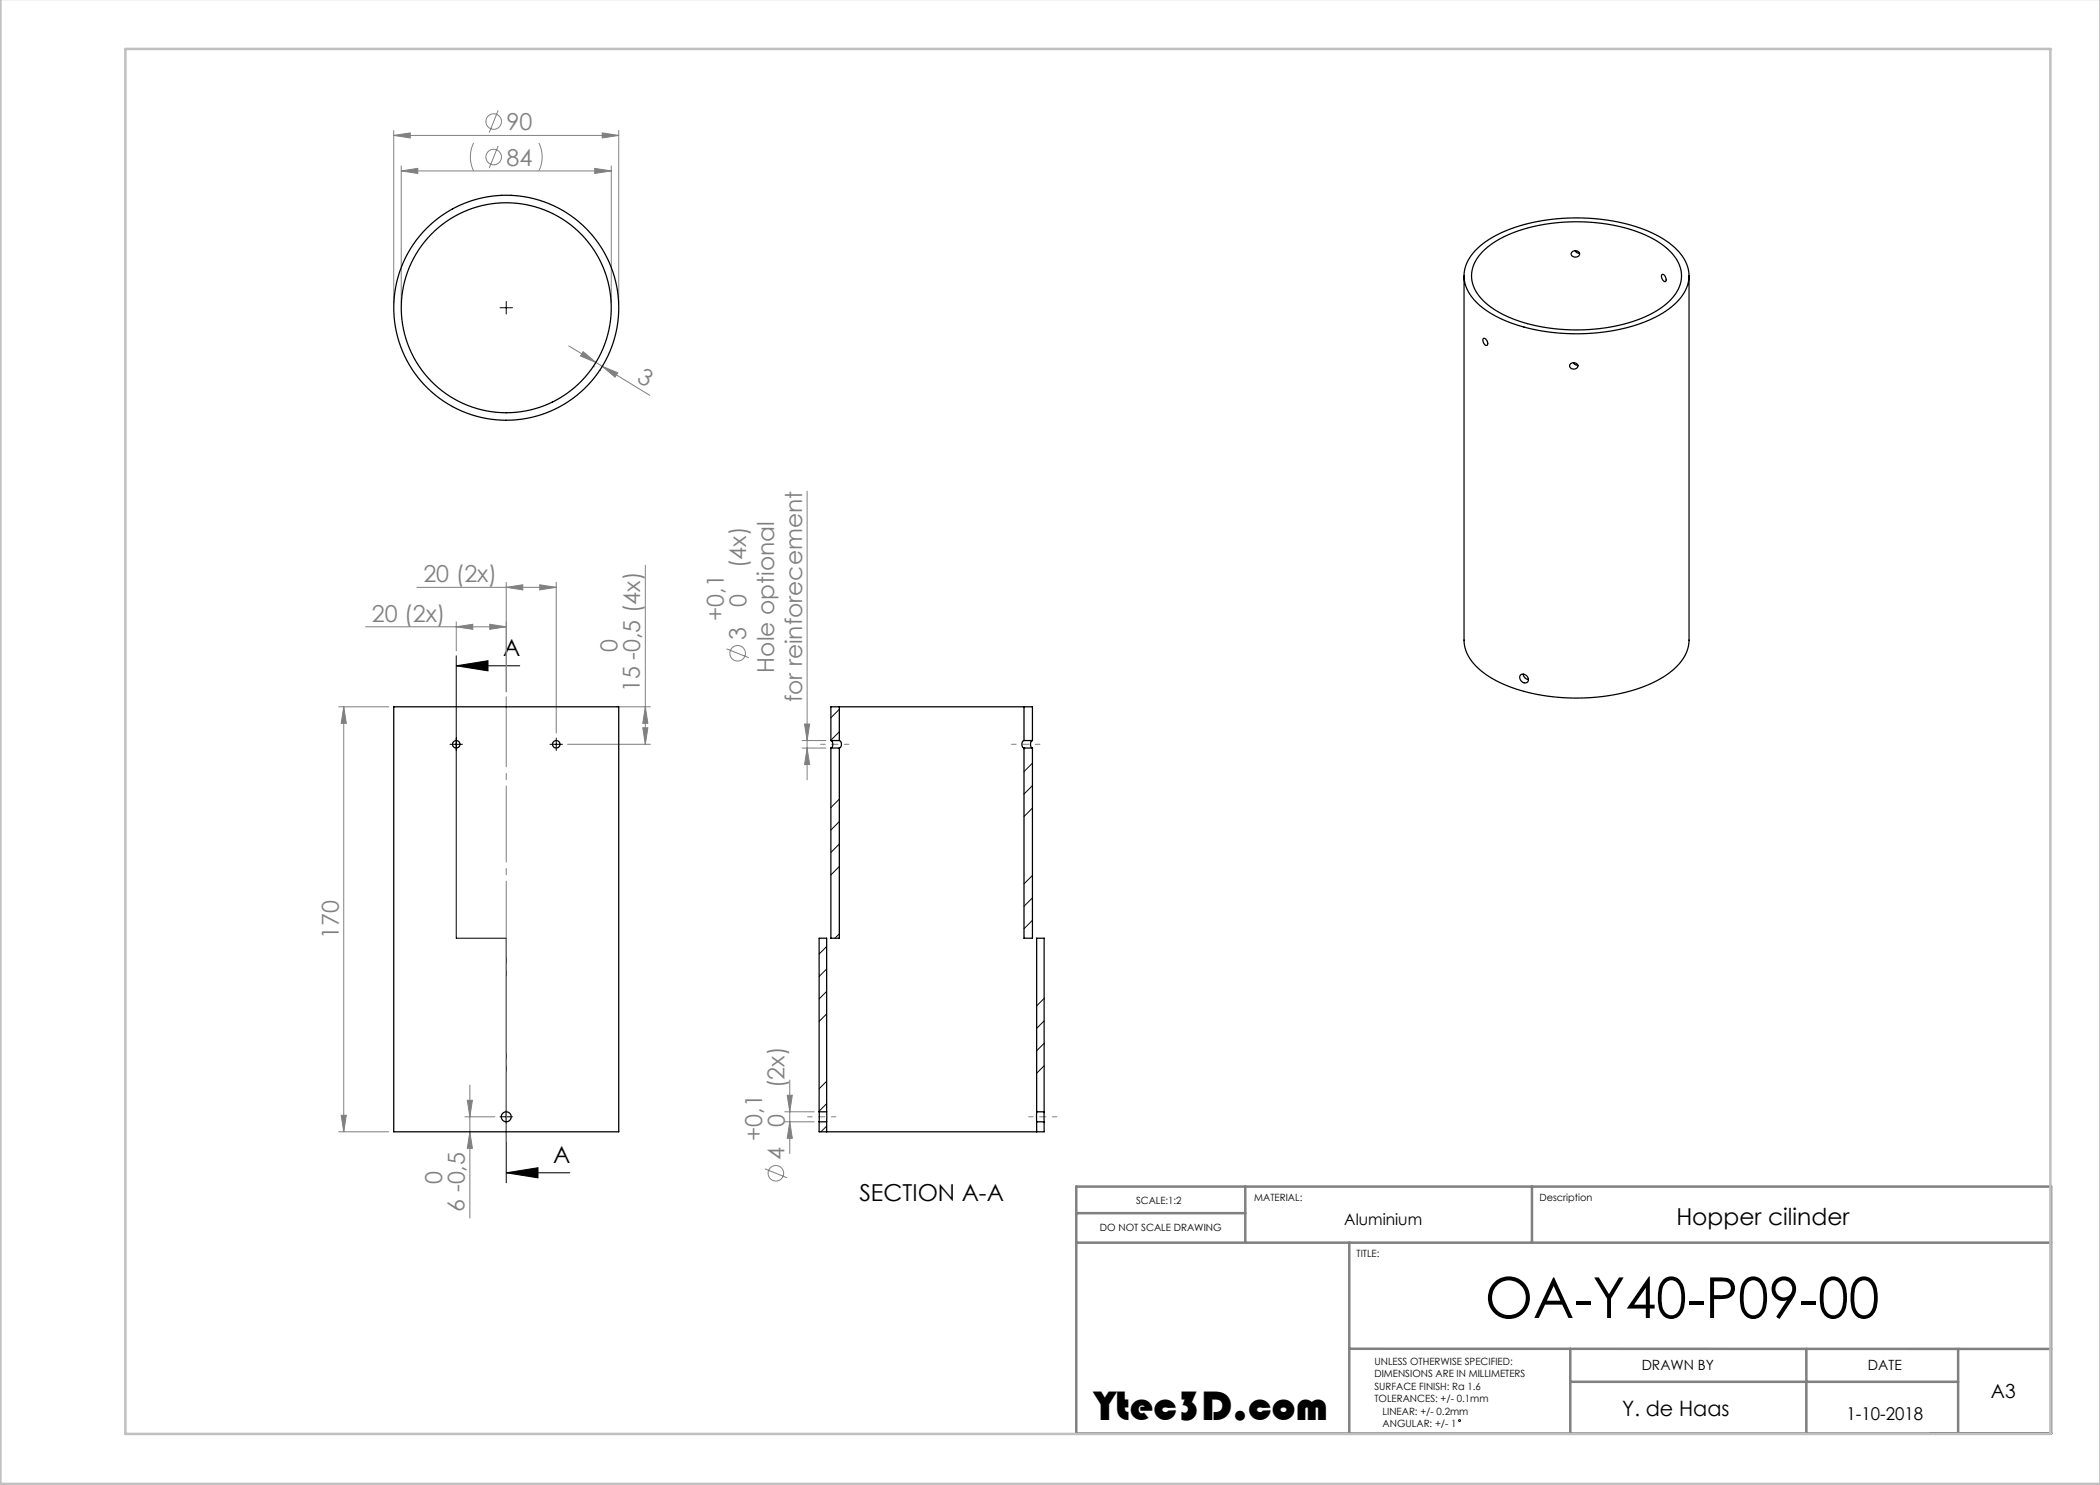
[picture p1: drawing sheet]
<svg xmlns="http://www.w3.org/2000/svg" width="420mm" height="297mm" viewBox="0 0 420 297" stroke-linecap="round" stroke-linejoin="round" font-family="sans-serif">
<g fill="none" stroke="#000" stroke-width=".2">
<path d="M100 61.6h2.5M101.2 60.3v2.5M91.2 133.2l6.4-1.1v2.1zM91.2 133.2h12.7M91.2 131.2v56.4h10v49M90 148.9h2.5M110 148.9h2.5M111.2 147.6v2.5M100 223.4h2.5M101.2 234.6h12.7M101.2 234.6l6.4-1.1v2.1z"/>
<circle cx="291.9" cy="284.1" r=".19"/>
</g>
<path d="M249.1 237.3v11.2M306.4 237.3v11.2M215.2 242.6h33.9M215.3 248.5h194.9M269.9 248.5v38.3M269.9 269.8h140.3M314.1 276.4h77.5M314.1 269.8v17M361.3 269.8v16.9M391.6 269.8v16.9M215.2 286.7h195v-49.4h-194.9v49.5" fill="none" stroke="#808080" stroke-width=".5"/>
<path d="M.1 -.1v296.9h419.9M25.1 9.8h385v277h-385z" fill="none" stroke="#c0c0c0" stroke-width=".5"/>
<g fill="none" stroke="#808080" stroke-width=".2">
<path d="M78.7 27.1l3.4-.5v1zM78.7 26.1v34.5M78.7 27.1h45.1M80.2 34.2l3.4-.5v1zM80.2 33.2v27.4M80.2 34.2h42.1M94.7 28.6a6.3 6.3 0 0 0 0 5.6M99.6 29.2l-1.8 4.4M99.6 22.1l-1.8 4.4M107.8 28.6a6.3 6.3 0 0 1 0 5.6M118.9 33.7l3.4 .5-3.4 .5zM120.4 26.6l3.4 .5-3.4 .5z"/>
<path d="M122.3 33.2v27.4M123.8 26.1v34.5M113.8 69.2l16.1 9.9M116.6 70.3l2.6 2.2-3.1-1.3zM118.7 73.3h.1M119.9 74.1h.1M120.5 73.3l3 1.3-.5 .8zM161.4 98.2v57.8M83.4 117.5h27.8M101.2 117.5l3.4-.5v1zM101.2 116.5v21.9M107.9 117l3.3 .5-3.3 .5z"/>
<path d="M111.2 116.5v30.1M129.1 113.1v35.8M73.1 125.4h28.1M91.3 125.4l3.3-.5v1zM91.3 124.4v5.8M97.9 124.9l3.3 .5-3.3 .5zM145.3 129.8l4.5 1.7M67.8 141.4h9.9M68.7 141.4v85M68.7 141.4l.6 3.3h-1.1zM113.5 148.9h16.6M123.2 141.4h6.9"/>
<path d="M128.6 145.6h1l-.5 3.3zM129.1 141.4l.5 3.3h-1zM160.4 149.6h4.8M160.4 148.1h4.8M160.9 144.8h1l-.5 3.3zM161.4 149.6l.5 3.3h-1zM94 217v26.6M157.4 219.1h1.1l-.5 3.3zM158 216v14.7M67.8 226.4h9.9M68.2 223.1h1.1l-.6 3.3zM93 223.4h6"/>
<path d="M93.5 220.1h1l-.5 3.3zM94 226.4l.5 3.3h-1zM153 233.8l4.4 1.7M157 222.4h5.8M157 224.4h5.8M158 224.4l.5 3.3h-1.1z"/>
<circle cx="98.7" cy="31.4" r="1.56"/>
<circle cx="98.7" cy="24.3" r="1.56"/>
<circle cx="147.5" cy="130.7" r="1.56"/>
<circle cx="155.2" cy="234.7" r="1.56"/>
</g>
<path d="M101.2 228.4v-89" fill="none" stroke="#808080" stroke-width=".2" stroke-dasharray="15.2 1.3 1.3 1.3" stroke-dashoffset="1.2"/>
<path d="M169.8 148.9h-5.7M208 148.9h-5.7M167.2 223.4h-5.7M211.4 223.4h-5.7" fill="none" stroke="#808080" stroke-width=".2" stroke-dasharray="15.2 1.3 1.3 1.3" stroke-dashoffset="14.3"/>
<path d="M91.2 133.2l6.4-1.1v2.1zM101.2 234.6l6.4-1.1v2.1z" fill="#000"/>
<g fill="#808080">
<path d="M97.9 124.9l3.3 .5-3.3 .5zM91.3 125.4l3.3-.5v1z"/>
<path d="M101.2 117.5l3.4-.5v1zM107.9 117l3.3 .5-3.3 .5zM80.2 34.2l3.4-.5v1zM118.9 33.7l3.4 .5-3.4 .5zM78.7 27.1l3.4-.5v1zM120.4 26.6l3.4 .5-3.4 .5z"/>
<path d="M128.6 145.6h1l-.5 3.3zM129.1 141.4l.5 3.3h-1zM94 226.4l.5 3.3h-1zM93.5 220.1h1l-.5 3.3zM161.4 149.6l.5 3.3h-1zM160.9 144.8h1l-.5 3.3z"/>
<path d="M68.7 141.4l.6 3.3h-1.1zM68.2 223.1h1.1l-.6 3.3zM157.4 219.1h1.1l-.5 3.3zM158 224.4l.5 3.3h-1.1z"/>
<path d="M116.6 70.3l2.6 2.2-3.1-1.3zM120.5 73.3l3 1.3-.5 .8z"/>
</g>
<g fill="none" stroke="#000" stroke-width=".25">
<path d="M100.2 39.1h.1M102.2 39.1h.1M90.5 41.8h.1M110.5 42.7h.1M292.8 55.2v72.8a8.3 8.3 0 0 0 3.8 6.5 30.7 30.7 0 0 0 16.9 5.1 35.4 35.4 0 0 0 19-4.1 9.6 9.6 0 0 0 5.3-7.2v-73.1M295.5 49.6a25.8 25.8 0 0 1 14-5.6 37.9 37.9 0 0 1 22.3 3.3 10.5 10.5 0 0 1 6 7.1 7.8 7.8 0 0 1-3.5 7 28.9 28.9 0 0 1-15.7 5.2 36.4 36.4 0 0 1-20.2-3.8 10.1 10.1 0 0 1-5.6-7.1 7.5 7.5 0 0 1 2.7-6.1zM296.5 50.3a23.4 23.4 0 0 1 13.3-5.6 35.7 35.7 0 0 1 20.8 3 9.8 9.8 0 0 1 5.7 6.9 7.6 7.6 0 0 1-3.7 6.7 30.1 30.1 0 0 1-17.6 4.7 30.1 30.1 0 0 1-16.8-4.6 7.6 7.6 0 0 1-3.8-7.2 7.4 7.4 0 0 1 2.1-3.9zM314.3 50.5a.85 .85 0 0 1 1-.3 .85 .85 0 0 1 .6 .8 .88 .88 0 0 1-1 .4 .88 .88 0 0 1-.7-.8zM315.1 50.1a.78 .78 0 0 0 .8 .6M332.4 55a.79 .79 0 0 1 .8 1v.3a.91 .91 0 0 1-.8-1.3zM296.7 67.7a.93 .93 0 0 1 .7 1.4 .99 .99 0 0 1-.7-1.4zM314.2 72.7a.79 .79 0 0 1 .9-.1 .79 .79 0 0 1 .4 .9 .82 .82 0 0 1-1 .3 .82 .82 0 0 1-.5-.9z"/>
<path d="M314.7 72.5l.3 .4 .6 .1M90.5 81.3h.1M110.5 80.4h.1M304.1 135a1 1 0 0 1 1.3 .2 1 1 0 0 1 0 1.3 1.07 1.07 0 0 1-1.2-.3 1.07 1.07 0 0 1-.1-1.2zM304.6 134.8a1.17 1.17 0 0 0 1.1 1.1M78.7 141.4h45v85h-45zM166.2 148.1a.92 .92 0 0 1 0 1.5M166.2 148.1h1.7M166.2 149.6h1.7M166.2 149.6v38h1.7v-38M167.9 148.1a.87 .87 0 0 1 0 1.5M167.9 141.4h36.9"/>
<path d="M167.9 141.4v6.7M167.9 141.4h-1.7v6.7M204.8 148.1a.87 .87 0 0 0 0 1.5M204.8 148.1h1.7M204.8 149.6h1.7M204.8 141.4v6.7M204.8 149.6v38h1.7v-38M204.8 141.4h1.7v6.7M206.5 148.1a.91 .91 0 0 0 0 1.5M163.8 222.4v2M163.8 222.4h1.5M163.8 224.4h1.5"/>
<path d="M163.8 222.4v-34.8h1.5v34.8M163.8 224.4v2h1.5M165.3 226.4h42M165.3 222.4v2M165.3 224.4v2M207.3 222.4v2M207.3 222.4h1.5M207.3 224.4h1.5M207.3 222.4v-34.8h1.5v34.8M207.3 224.4v2M208.8 222.4v2M208.8 224.4v2h-1.5"/>
<circle cx="101.2" cy="61.6" r="22.5"/>
<circle cx="101.2" cy="61.6" r="21"/>
<circle cx="91.2" cy="148.9" r=".75"/>
<circle cx="111.2" cy="148.9" r=".75"/>
<circle cx="101.2" cy="223.4" r="1"/>
</g>
<g fill="none" stroke="#000" stroke-width=".2">
<path d="M167.9 159.8l-1.7 1.7M167.9 141.9l-1.7 1.7M167.9 146.4l-1.7 1.6M205 149.6l-.2 .2M206.5 152.6l-1.7 1.7M206.5 157.1l-1.7 1.7M167.9 164.3l-1.7 1.7M167.9 168.8l-1.7 1.7M167.9 173.3l-1.7 1.7M206.5 175.1l-1.7 1.7M206.5 179.6l-1.7 1.7M206.5 161.6l-1.7 1.7"/>
<path d="M165.3 189.3l-1.5 1.5M165.3 193.8l-1.5 1.5M165.3 198.3l-1.5 1.5M167.9 186.8l-.9 .8M206.5 184.1l-1.7 1.7M207.4 187.6l-.1 .1M208.8 199.7l-1.5 1.5M165.3 216.2l-1.5 1.5M165.3 202.8l-1.5 1.5M208.8 204.2l-1.5 1.5M208.8 208.7l-1.5 1.5M208.8 213.2l-1.5 1.5"/>
<path d="M165.3 220.7l-1.5 1.5M165.3 225.2l-1.1 1.2"/>
</g>
<text font-size="11.3" x="297" y="263.6">OA-Y40-P09-00</text>
<text font-size="8.5" x="218.9" y="284">Ytec3D.com</text>
<g font-size="4.7" fill="#808080">
<text x="101.3" y="26">90</text>
<text x="101.3" y="33.1">84</text>
<text x="127.2" y="76.2" transform="rotate(31 127.2 76.2)">3</text>
<text x="149.2" y="113.6" transform="rotate(-90 149.2 113.6)">(4x)</text>
<text x="84.7" y="116.5">20 (2x)</text>
<text x="74.4" y="124.3">20 (2x)</text>
<text x="144.8" y="124.2" transform="rotate(-90 144.8 124.2)">+0,1</text>
<text x="149.3" y="121.4" transform="rotate(-90 149.3 121.4)">0</text>
<text x="123.5" y="130.4" transform="rotate(-90 123.5 130.4)">0</text>
<text x="149.2" y="128.1" transform="rotate(-90 149.2 128.1)">3</text>
<text x="154.9" y="134.5" transform="rotate(-90 154.9 134.5)">Hole optional</text>
<text x="128" y="138.4" transform="rotate(-90 128 138.4)">15 -0,5 (4x)</text>
<text x="160.4" y="140.5" transform="rotate(-90 160.4 140.5)">for reinforecement</text>
<text x="67.7" y="187.7" transform="rotate(-90 67.7 187.7)">170</text>
<text x="156.9" y="217.6" transform="rotate(-90 156.9 217.6)">(2x)</text>
<text x="156.9" y="225.4" transform="rotate(-90 156.9 225.4)">0</text>
<text x="152.4" y="228.2" transform="rotate(-90 152.4 228.2)">+0,1</text>
<text x="156.9" y="232.1" transform="rotate(-90 156.9 232.1)">4</text>
<text x="88.4" y="236.9" transform="rotate(-90 88.4 236.9)">0</text>
<text x="92.9" y="242.3" transform="rotate(-90 92.9 242.3)">6 -0,5</text>
</g>
<g font-size="4.7">
<text x="100.6" y="131.1">A</text>
<text x="110.6" y="232.5">A</text>
<text x="171.9" y="240.1">SECTION A-A</text>
<text x="335.3" y="245">Hopper cilinder</text>
</g>
<text font-size="4.2" x="324.4" y="283.1">Y. de Haas</text>
<text font-size="3.9" x="398.2" y="279.5">A3</text>
<text font-size="3.5" x="369.3" y="284">1-10-2018</text>
<text font-size="3.2" x="268.9" y="245">Aluminium</text>
<g font-size="2.8">
<text x="328.3" y="273.9">DRAWN BY</text>
<text x="373.6" y="273.9">DATE</text>
</g>
<g font-size="2">
<text x="227.2" y="240.7">SCALE:1:2</text>
<text x="250.8" y="240.2">MATERIAL:</text>
<text x="307.9" y="240.2">Description</text>
<text x="220" y="246.3">DO NOT SCALE DRAWING</text>
<text x="271.3" y="251.5">TITLE:</text>
<text x="274.9" y="272.9">UNLESS OTHERWISE SPECIFIED:</text>
<text x="274.9" y="275.4">DIMENSIONS ARE IN MILLIMETERS</text>
<text x="274.9" y="277.9">SURFACE FINISH: Ra 1.6</text>
<text x="274.9" y="280.4">TOLERANCES: +/- 0.1mm</text>
<text x="276.5" y="285.4">ANGULAR: +/- 1</text>
<text x="276.5" y="282.9">LINEAR: +/- 0.2mm</text>
</g>
</svg>
